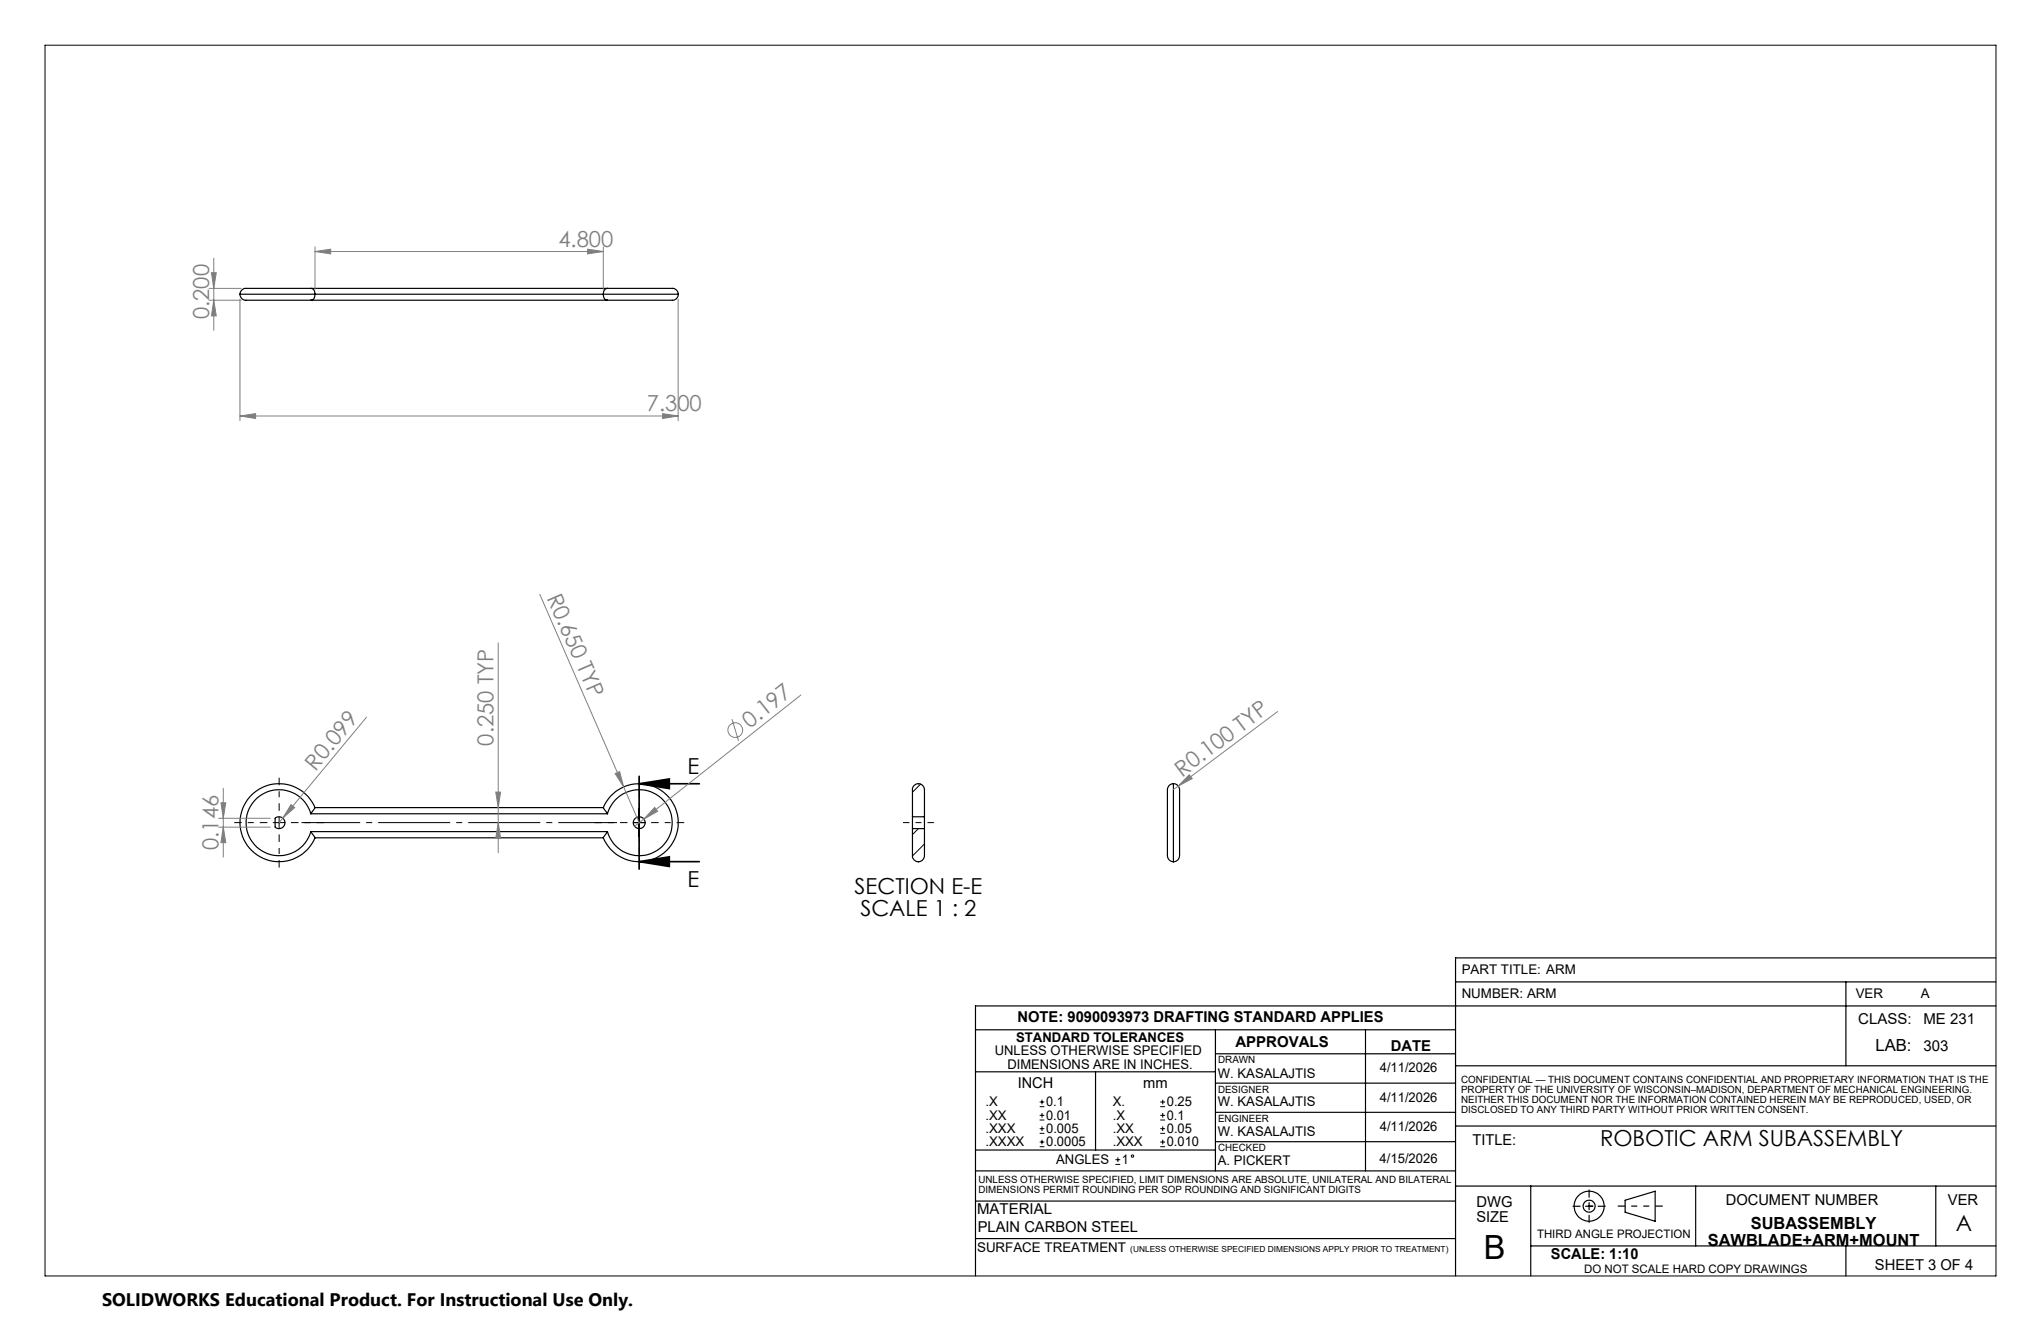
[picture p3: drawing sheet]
<svg xmlns="http://www.w3.org/2000/svg" width="432mm" height="279mm" viewBox="0 0 432 279" stroke-linecap="round" stroke-linejoin="round" font-family="sans-serif">
<g fill="none" stroke="#000" stroke-width=".25">
<path d="M50.8 62.2a1.46 1.46 0 0 0 1.9 1.3h13.1M50.8 62.2h15.8M65.8 61h-13.6a1.28 1.28 0 0 0-1.4 1.2M65.8 61a1.02 1.02 0 0 1 .8 1.2M65.8 61h62.7M65.8 63.5h62.7M66.6 62.2a1.03 1.03 0 0 1-.8 1.3M66.6 62.2h61M127.6 62.2a1.03 1.03 0 0 0 .9 1.3M127.6 62.2h15.9M128.5 61h13.5a1.24 1.24 0 0 1 1.5 1.2M128.5 61a1.02 1.02 0 0 0-.9 1.2"/>
<path d="M143.5 62.2a1.42 1.42 0 0 1-1.9 1.3h-13.1M58.2 173.1a1.25 1.25 0 0 1 1.7 0 1.25 1.25 0 0 1 0 1.8 1.25 1.25 0 0 1-1.7 0zM65.8 172.1a7 7 0 0 0-10.8-3.8 7 7 0 0 0 0 11.4 7 7 0 0 0 10.8-3.8M65.8 175.9l.8 1.3M65.8 175.9h62.7M65.8 172.1h62.7M66.6 170.8l-.8 1.3M66.6 170.8a8.3 8.3 0 0 0-12.6-3.3 8.3 8.3 0 0 0 0 13.1 8.3 8.3 0 0 0 12.6-3.4M66.6 177.2h61M66.6 170.8h61M127.6 170.8l.9 1.3M127.6 170.8a8.2 8.2 0 0 1 12.7-3.3 8.2 8.2 0 0 1 0 13 8.2 8.2 0 0 1-12.7-3.3"/>
<path d="M128.5 172.1a7 7 0 0 1 10.8-3.8 7 7 0 0 1 0 11.4 7 7 0 0 1-10.8-3.8M128.5 175.9l-.9 1.3M193 175.3v5.7a1.27 1.27 0 0 0 1.3 1.3 1.27 1.27 0 0 0 1.3-1.3v-5.7M193 172.8v-5.8a1.27 1.27 0 0 1 1.3-1.2 1.27 1.27 0 0 1 1.3 1.2v5.8M193 172.8v2.5M193 172.8h2.6M193 175.3h2.6M195.6 172.8v2.5M248.2 165.8a1.51 1.51 0 0 0-1.2 1.9v12.6a1.55 1.55 0 0 0 1.2 2M248.2 165.8a1.5 1.5 0 0 1 1.4 1.9v12.6a1.55 1.55 0 0 1-1.4 2M248.2 165.8v16.5M206.4 217.8h101.5"/>
<path d="M257.1 217.8v29.8M288.9 217.8v29.8M307.9 207.7h114.4M390.5 207.7v17.7M422.3 202.6h-114.4v67.3M422.3 212.8h-215.9v57.1M206.4 226.7h50.7M231.8 226.7v16.5M257.1 222.9h50.8M257.1 235.3h50.8M257.1 229.1h50.8M307.9 238.2h114.3"/>
<path d="M307.9 225.4h114.4M206.4 254h101.5M206.4 247.6h101.5M206.4 243.2h50.7M257.1 241.5h50.8M307.9 250.9h114.4M323.8 250.9v19M332.8 255.1h1.5M335.5 255.1h1.5M336.2 251.7v1.5M336.2 254.4v1.5M336.2 257v1.6"/>
<path d="M338.1 255.1h1.5M343.8 253.9l6.4-1.9v6.3l-6.4-1.9zM358.7 250.9v12.6M409.5 250.9v12.6M206.4 262h101.5M323.8 263.5h98.5M390.5 263.5v6.4"/>
<circle cx="135.2" cy="174" r="1.24"/>
<circle cx="336.2" cy="255.1" r="3.2"/>
<circle cx="336.2" cy="255.1" r="1.27"/>
</g>
<g fill="none" stroke="#000" stroke-width=".21">
<path d="M9.5 9.6h412.8v260.3h-412.8zM57.8 174h2.5M59.1 172.8v2.5M134 174h2.5M135.2 172.8v2.5M194.3 175.3l-1.3 1.2M194.8 165.8l-1.8 1.8M195.6 178.5l-2.6 2.5M220 234.1h.9M220 233.1h.9M220 236.9h.9M220 235.9h.9"/>
<path d="M220 239.7h.9M220 238.7h.9M220.5 232.6v1M220.5 235.4v1M220.5 238.2v1M245.5 234.1h1M245.5 233.1h1M245.5 236.9h1M245.5 235.9h1M245.5 239.7h1M245.5 238.7h1M246 232.6v1"/>
<path d="M246 235.4v1M246 238.2v1M220 242.5h.9M220 241.5h.9M220.5 241.1v.9M236 246.3h1M236 245.3h1M236.5 244.8v1M245.5 242.5h1M245.5 241.5h1M246 241.1v.9"/>
<circle cx="239.6" cy="244.5" r=".25"/>
</g>
<g fill="none" stroke="#808080" stroke-width=".21">
<path d="M44.7 57.7h1.1l-.6 3.3zM45.2 54.6v15.3M66.6 53.2l3.4-.5v1zM66.6 52.2v9M66.6 53.2h61M124.3 52.7l3.3 .5-3.3 .5zM127.6 52.2v9M44.2 61h6.8M44.2 63.5h6.8M45.2 63.5l.6 3.3h-1.1zM50.8 63.3v25.7M143.5 63.3v25.7"/>
<path d="M50.8 88l3.3-.5v1zM50.8 88h92.7M140.2 87.5l3.3 .5-3.3 .5zM105.4 136v44.4M114.2 125.7l21 48.3M77.5 151.7l-17.7 21.3M154.9 152.1l1.3 4.6M169.4 147l-33.2 26.2M270.3 150.5l-21 15.8M46.2 173.1h11M46.2 174.9h11M46.7 169.8h1.1l-.6 3.3z"/>
<path d="M47.2 174.9l.6 3.3h-1.1zM47.2 166.7v14.6M59.8 173l-.7 1M61.6 170.2l.7 .6-2.5 2.2zM104.9 167.5h1l-.5 3.3zM105.4 174l.5 3.3h-1zM130.1 163.6l1-.4 .8 3.2zM136.2 173.2l-1.9 1.6M138.5 170.8l.6 .8-2.9 1.6zM249.3 166.3l-1.1 .7M251.6 163.9l.6 .8-2.9 1.6z"/>
<circle cx="155.6" cy="154.4" r="1.55"/>
</g>
<path d="M135.2 165.8l6.4-1.1v2.1zM135.2 165.8h12.8M135.2 164.2v19.6M135.2 182.2l6.4-1v2.1zM135.2 182.2h12.8" fill="none" stroke="#000" stroke-width=".35"/>
<path d="M63.8 174h66.7" fill="none" stroke="#000" stroke-width=".21" stroke-dasharray="15.2 1.3 1.3 1.3" stroke-dashoffset="2.8" stroke-linecap="butt"/>
<path d="M56.6 174h-7M59.1 171.5v-7M59.1 176.5v7M61.6 174h7M132.8 174h-7M135.3 171.5v-7M135.3 176.5v7M137.8 174h7" fill="none" stroke="#000" stroke-width=".21" stroke-dasharray="15.2 1.3 1.3 1.3" stroke-dashoffset="13.6" stroke-linecap="butt"/>
<path d="M191 174h6.6" fill="none" stroke="#000" stroke-width=".21" stroke-dasharray="15.2 1.3 1.3 1.3" stroke-dashoffset="13.9" stroke-linecap="butt"/>
<path d="M342.3 255.1h9.5" fill="none" stroke="#000" stroke-width=".25" stroke-dasharray="6.3 1.3 1.3 1.3 1.3 1.3" stroke-dashoffset="4.8" stroke-linecap="butt"/>
<path d="M135.2 165.8l6.4-1.1v2.1zM135.2 182.2l6.4-1v2.1z" fill="#000"/>
<g fill="#808080">
<path d="M130.1 163.6l1-.4 .8 3.2z"/>
<path d="M251.6 163.9l.6 .8-2.9 1.6z"/>
<path d="M138.5 170.8l.6 .8-2.9 1.6z"/>
<path d="M61.6 170.2l.7 .6-2.5 2.2z"/>
<path d="M50.8 88l3.3-.5v1zM140.2 87.5l3.3 .5-3.3 .5zM66.6 53.2l3.4-.5v1zM124.3 52.7l3.3 .5-3.3 .5z"/>
<path d="M105.4 174l.5 3.3h-1zM104.9 167.5h1l-.5 3.3z"/>
<path d="M46.7 169.8h1.1l-.6 3.3zM47.2 174.9l.6 3.3h-1.1zM44.7 57.7h1.1l-.6 3.3zM45.2 63.5l.6 3.3h-1.1z"/>
</g>
<text font-size="7.1" x="313.9" y="266.3">B</text>
<g font-size="4.7" fill="#808080">
<text x="118.1" y="52.2">4.800</text>
<text x="44.2" y="67.5" transform="rotate(-90 44.2 67.5)">0.200</text>
<text x="136.8" y="87">7.300</text>
<text x="115.6" y="126.5" transform="rotate(66 115.6 126.5)">R0.650 TYP</text>
<text x="158.6" y="154.2" transform="rotate(-38 158.6 154.2)">0.197</text>
<text x="104.4" y="157.7" transform="rotate(-90 104.4 157.7)">0.250 TYP</text>
<text x="66.7" y="163.2" transform="rotate(-50 66.7 163.2)">R0.099</text>
<text x="250.1" y="164.4" transform="rotate(-37 250.1 164.4)">R0.100 TYP</text>
<text x="46.3" y="179.8" transform="rotate(-90 46.3 179.8)">0.146</text>
</g>
<g font-size="4.7">
<text x="145.5" y="163.6">E</text>
<text x="145.5" y="187.6">E</text>
<text x="180.8" y="189.2">SECTION E-E</text>
<text x="182" y="193.7">SCALE 1 : 2</text>
<text x="338.5" y="242.4">ROBOTIC ARM SUBASSEMBLY</text>
<text x="413.7" y="260.3">A</text>
</g>
<text font-size="3.8" x="21.6" y="276.3">SOLIDWORKS Educational Product. For Instructional Use Only.</text>
<g font-size="3.5">
<text x="396.8" y="222.2">LAB:</text>
<text x="361.3" y="263.5">SAWBLADE+ARM+MOUNT</text>
<text x="370.4" y="260">SUBASSEMBLY</text>
</g>
<g font-size="3.2">
<text x="215.3" y="216.2">NOTE: 9090093973 DRAFTING STANDARD APPLIES</text>
<text x="261.4" y="221.4">APPROVALS</text>
<text x="393.1" y="216.6">CLASS:</text>
<text x="406.9" y="216.6">ME 231</text>
<text x="294.2" y="222.2">DATE</text>
<text x="406.9" y="222.2">303</text>
<text x="215.3" y="230.2">INCH</text>
<text x="241.9" y="230.2">mm</text>
<text x="311.5" y="242.1">TITLE:</text>
<text x="206.7" y="256.8">MATERIAL</text>
<text x="312.3" y="255.3">DWG</text>
<text x="365.1" y="254.9">DOCUMENT NUMBER</text>
<text x="412.1" y="254.9">VER</text>
<text x="206.8" y="260.5">PLAIN CARBON STEEL</text>
<text x="312.3" y="258.5">SIZE</text>
<text x="328.1" y="266.3">SCALE: 1:10</text>
<text x="396.7" y="268.6">SHEET 3 OF 4</text>
</g>
<g font-size="2.8">
<text x="309.2" y="205.9">PART TITLE: ARM</text>
<text x="309.2" y="211">NUMBER: ARM</text>
<text x="392.6" y="211">VER</text>
<text x="406.4" y="211">A</text>
<text x="215" y="220.4">STANDARD TOLERANCES</text>
<text x="210.5" y="223.2">UNLESS OTHERWISE SPECIFIED</text>
<text x="213.1" y="226">DIMENSIONS ARE IN INCHES.</text>
<text x="257.6" y="228">W. KASALAJTIS</text>
<text x="291.9" y="226.8">4/11/2026</text>
<text x="291.9" y="233">4/11/2026</text>
<text x="208.5" y="234">.X</text>
<text x="208.5" y="236.8">.XX</text>
<text x="208.5" y="239.6">.XXX</text>
<text x="221.3" y="234">0.1</text>
<text x="221.3" y="236.8">0.01</text>
<text x="221.3" y="239.6">0.005</text>
<text x="235.4" y="234">X.</text>
<text x="235.4" y="236.8">.X</text>
<text x="235.4" y="239.6">.XX</text>
<text x="246.9" y="234">0.25</text>
<text x="246.9" y="236.8">0.1</text>
<text x="246.9" y="239.6">0.05</text>
<text x="257.6" y="234">W. KASALAJTIS</text>
<text x="291.9" y="239.2">4/11/2026</text>
<text x="208.5" y="242.5">.XXXX</text>
<text x="221.3" y="242.5">0.0005</text>
<text x="235.4" y="242.5">.XXX</text>
<text x="246.9" y="242.5">0.010</text>
<text x="257.6" y="240.4">W. KASALAJTIS</text>
<text x="291.9" y="245.9">4/15/2026</text>
<text x="223.5" y="246.2">ANGLES</text>
<text x="237.4" y="246.2">1</text>
<text x="257.6" y="246.5">A. PICKERT</text>
<text x="206.7" y="264.8">SURFACE TREATMENT</text>
</g>
<g font-size="2.5">
<text x="325.2" y="261.7">THIRD ANGLE PROJECTION</text>
<text x="335.1" y="269.3">DO NOT SCALE HARD COPY DRAWINGS</text>
</g>
<g font-size="2.1">
<text x="257.7" y="224.8">DRAWN</text>
<text x="257.7" y="231.1">DESIGNER</text>
<text x="309.1" y="229.1">CONFIDENTIAL — THIS DOCUMENT CONTAINS CONFIDENTIAL AND PROPRIETARY INFORMATION THAT IS THE</text>
<text x="309.1" y="231.2">PROPERTY OF THE UNIVERSITY OF WISCONSIN–MADISON, DEPARTMENT OF MECHANICAL ENGINEERING.</text>
<text x="309.1" y="233.3">NEITHER THIS DOCUMENT NOR THE INFORMATION CONTAINED HEREIN MAY BE REPRODUCED, USED, OR</text>
<text x="257.7" y="237.3">ENGINEER</text>
<text x="309.1" y="235.4">DISCLOSED TO ANY THIRD PARTY WITHOUT PRIOR WRITTEN CONSENT.</text>
<text x="257.7" y="243.4">CHECKED</text>
<text x="207" y="250.3">UNLESS OTHERWISE SPECIFIED, LIMIT DIMENSIONS ARE ABSOLUTE, UNILATERAL AND BILATERAL</text>
<text x="207" y="252.4">DIMENSIONS PERMIT ROUNDING PER SOP ROUNDING AND SIGNIFICANT DIGITS</text>
</g>
<text font-size="1.8" x="239.1" y="264.8">(UNLESS OTHERWISE SPECIFIED DIMENSIONS APPLY PRIOR TO TREATMENT)</text>
</svg>
